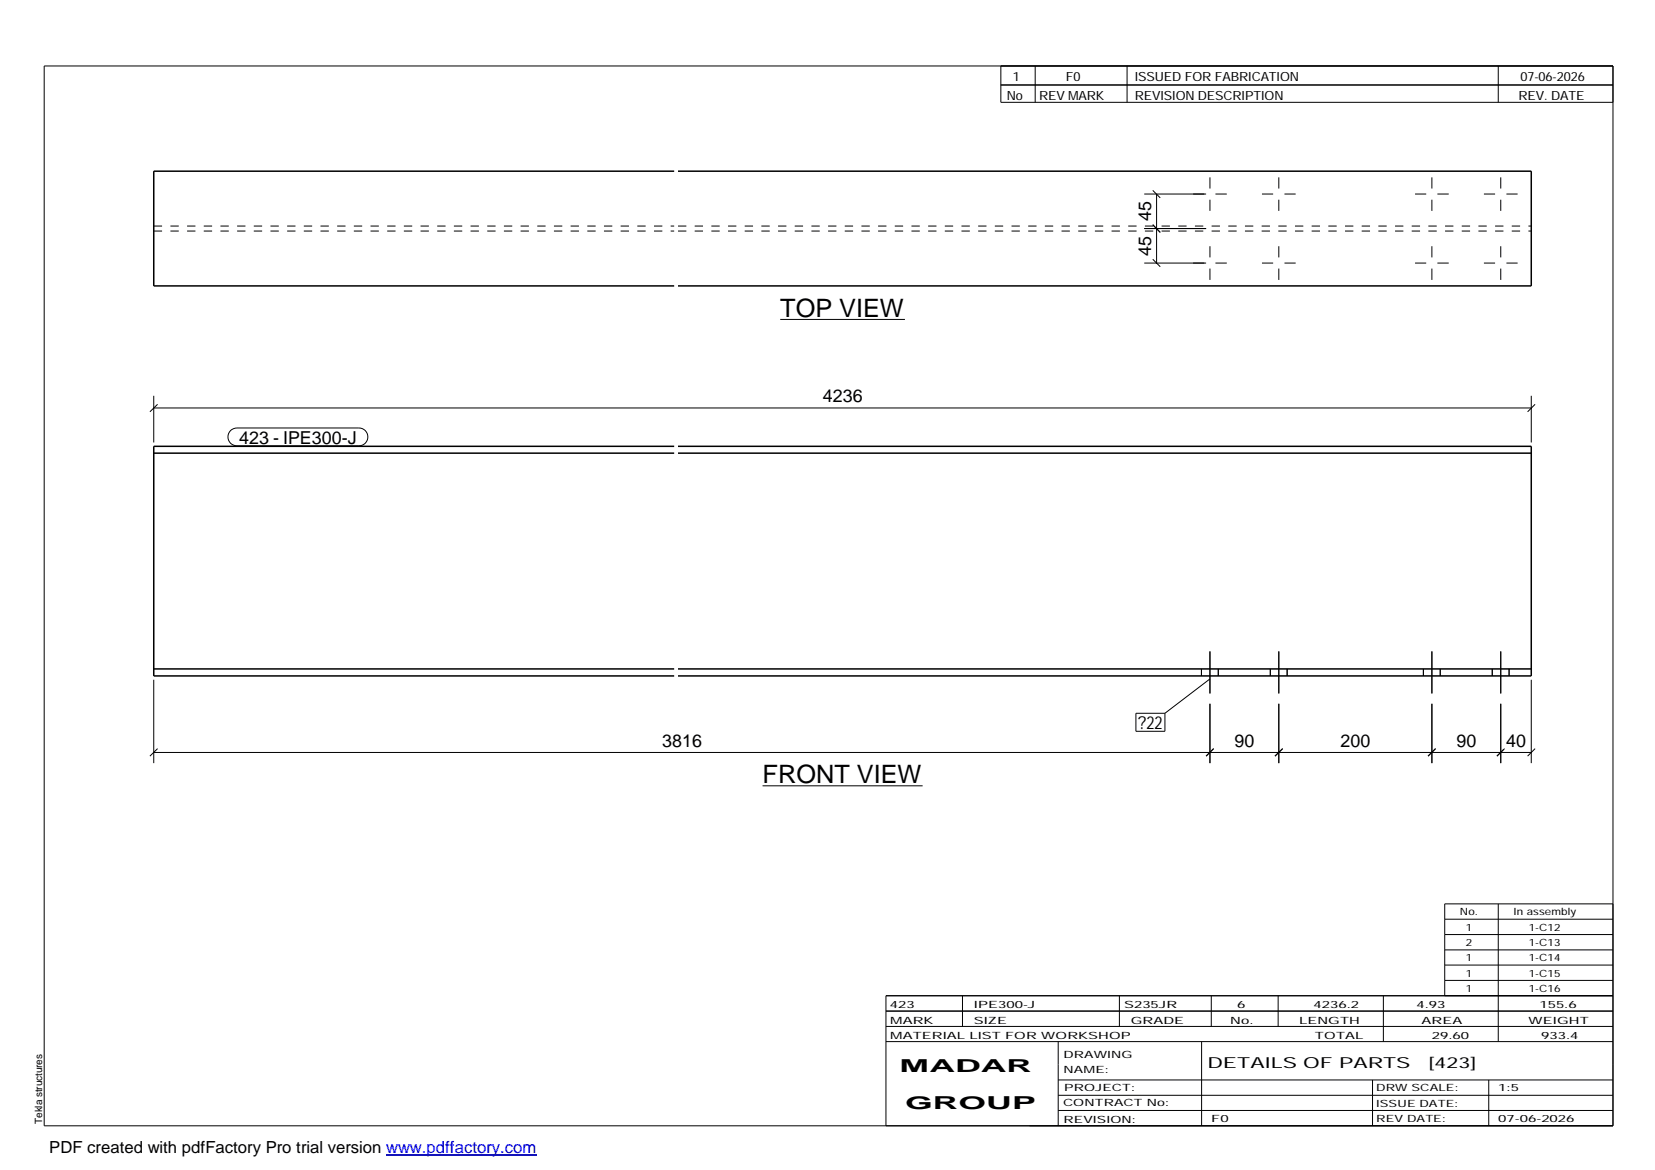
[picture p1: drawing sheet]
<svg xmlns="http://www.w3.org/2000/svg" width="420mm" height="297mm" viewBox="0 0 420 297" stroke-linecap="round" stroke-linejoin="round" font-family="sans-serif">
<g fill="none" stroke="#000" stroke-width=".25">
<path d="M11.2 16.7h398.3v269.1h-398.3zM254.1 16.7v9.3h155.4M262.8 16.7v9.3M286.1 16.7v9.3M380.4 16.7v9.3M254.1 21.6h155.4M290.5 49.3h15.7M290.5 58h15.7M292.7 57.1l1.9 1.9M292.7 48.3l1.9 1.9M293.6 49.3v17.5M307.2 45v2.9"/>
<path d="M307.2 50.7v2.8M308.6 49.3h2.8M320.4 49.3h2.8M324.7 45v2.9M324.7 50.7v2.8M326.1 49.3h2.8M359.2 49.3h2.9M363.5 45v2.9M363.5 50.7v2.8M364.9 49.3h2.9M376.7 49.3h2.9M381 45v2.9"/>
<path d="M381 50.7v2.8M382.4 49.3h2.9M290.5 66.8h15.7M292.7 65.8l1.9 1.9M307.2 62.5v2.8M307.2 68.2v2.9M308.6 66.8h2.8M320.4 66.8h2.8M324.7 62.5v2.8M324.7 68.2v2.9M326.1 66.8h2.8M359.2 66.8h2.9"/>
<path d="M363.5 62.5v2.8M363.5 68.2v2.9M364.9 66.8h2.9M376.7 66.8h2.9M381 62.5v2.8M381 68.2v2.9M382.4 66.8h2.9M198.1 81.1h31.6M39 103.6h349.7M39 100.5v11.8M40 102.6l-1.9 1.9M58.5 109.3l.8-.5 .9-.1h30.9a2.26 2.26 0 0 1 2.3 2.2 2.26 2.26 0 0 1-2.3 2.3h-30.9a2.27 2.27 0 0 1-2.2-1.4 2.27 2.27 0 0 1 .5-2.5z"/>
<path d="M388.7 100.5v11.8M389.7 102.6l-1.9 1.9M39 172.6v21.1M305 169.8v1.8M307.2 165.4v10.7M307.2 178.7v15M307.2 172.4l-11.5 8.7M309.3 169.8v1.8M322.5 169.8v1.8M324.7 165.4v10.7M324.7 178.7v15M326.8 169.8v1.8"/>
<path d="M361.4 169.8v1.8M363.5 165.4v10.7M363.5 178.7v15M365.6 169.8v1.8M378.8 169.8v1.8M381 165.4v10.7M381 178.7v15M383.1 169.8v1.8M388.7 172.6v21.1M39 191h349.7M40 190.1l-1.9 1.9M193.6 199.5h40.6"/>
<path d="M288.4 181.1h7.3v4.6h-7.3zM308.1 190.1l-1.9 1.9M325.6 190.1l-1.9 1.9M364.4 190.1l-1.9 1.9M382 190.1l-2 1.9 1.7-1.7M389.7 190.1l-1.9 1.9M366.8 233.4h42.7M366.8 237.3h42.7M380.4 229.5v34.9M409.5 229.5h-42.7v23.3M224.9 256.7h184.6M244.3 252.8v7.8"/>
<path d="M284.2 252.8v7.8M307.5 252.8v7.8M324.5 252.8v7.8M351.2 252.8v11.6M366.8 241.2h42.7M366.8 245h42.7M366.8 248.9h42.7M409.5 252.8h-184.6v33M224.9 264.4h184.6M224.9 260.6h184.6M268.6 264.4v21.4M268.6 274.2h140.9"/>
<path d="M268.6 278.1h140.9M305.1 264.4v21.4M348.4 274.2v11.6M378 274.2v11.6M268.6 281.9h140.9"/>
</g>
<path d="M171.2 43.5h-132.2v29.1h132.2M172.1 43.5h216.6v29.1h-216.6M39 115h132.2M171.2 113.3h-132.2v58.3h132.2M172.1 113.3h216.6v58.3h-216.6M172.1 115h216.6M39 169.8h132.2M172.1 169.8h216.6" fill="none" stroke="#000" stroke-width=".38"/>
<path d="M39 58.7h132.2M39 57.4h132.2M172.1 58.7h216.6M172.1 57.4h216.6" fill="none" stroke="#000" stroke-width=".25" stroke-dasharray="2.1 2.1" stroke-linecap="butt"/>
<path d="M98 293.3h38.2" fill="none" stroke="#00f" stroke-width=".3"/>
<g font-size="6.4">
<text x="198.1" y="80.4">TOP VIEW</text>
<text x="193.6" y="198.8">FRONT VIEW</text>
</g>
<g font-size="4.5">
<text x="292.2" y="56.2" transform="rotate(-90 292.2 56.2)">45</text>
<text x="292.2" y="64.9" transform="rotate(-90 292.2 64.9)">45</text>
<text x="208.9" y="102.2">4236</text>
<text x="60.7" y="112.6">423 - IPE300-J</text>
<text x="289" y="185.1">?22</text>
<text x="168.1" y="189.6">3816</text>
<text x="313.4" y="189.6">90</text>
<text x="340.3" y="189.6">200</text>
<text x="369.7" y="189.6">90</text>
<text x="382.4" y="189.6">40</text>
<text x="228.4" y="272.3">MADAR</text>
<text x="229.8" y="281.6">GROUP</text>
</g>
<text font-size="4.2" x="12.5" y="292.7">PDF created with pdfFactory Pro trial version www.pdffactory.com</text>
<g font-size="3.9">
<text x="306.5" y="271.3">DETAILS OF PARTS</text>
<text x="362.7" y="271.3">[423]</text>
</g>
<g font-size="3.2">
<text x="257.1" y="20.5">1</text>
<text x="270.6" y="20.5">F0</text>
<text x="288.1" y="20.5">ISSUED FOR FABRICATION</text>
<text x="386" y="20.5">07-06-2026</text>
<text x="255.6" y="25.5">No</text>
<text x="263.8" y="25.5">REV MARK</text>
<text x="288.1" y="25.5">REVISION DESCRIPTION</text>
<text x="385.5" y="25.5">REV. DATE</text>
</g>
<g font-size="2.5">
<text x="370.6" y="232.4">No.</text>
<text x="384.3" y="232.4">In assembly</text>
<text x="372.1" y="236.3">1</text>
<text x="388.1" y="236.3">1-C12</text>
<text x="372.1" y="240.2">2</text>
<text x="372.1" y="244.1">1</text>
<text x="388.1" y="240.2">1-C13</text>
<text x="388.1" y="244.1">1-C14</text>
<text x="372.1" y="247.9">1</text>
<text x="372.1" y="251.8">1</text>
<text x="388.1" y="247.9">1-C15</text>
<text x="388.1" y="251.8">1-C16</text>
<text x="225.9" y="255.9">423</text>
<text x="247.3" y="255.9">IPE300-J</text>
<text x="285.4" y="255.9">S235JR</text>
<text x="314.1" y="255.9">6</text>
<text x="333.5" y="255.9">4236.2</text>
<text x="359.6" y="255.9">4.93</text>
<text x="390.8" y="255.9">155.6</text>
<text x="226" y="263.7">MATERIAL LIST FOR WORKSHOP</text>
<text x="226" y="259.9">MARK</text>
<text x="247.2" y="259.9">SIZE</text>
<text x="287.1" y="259.9">GRADE</text>
<text x="312.3" y="259.9">No.</text>
<text x="329.8" y="259.9">LENGTH</text>
<text x="333.8" y="263.7">TOTAL</text>
<text x="360.9" y="259.9">AREA</text>
<text x="363.5" y="263.7">29.60</text>
<text x="388.1" y="259.9">WEIGHT</text>
<text x="391.3" y="263.7">933.4</text>
<text x="270" y="268.5">DRAWING</text>
<text x="270" y="272.5">NAME:</text>
<text x="269.9" y="280.9">CONTRACT No:</text>
<text x="270.2" y="277">PROJECT:</text>
<text x="349.4" y="277.1">DRW SCALE:</text>
<text x="349.4" y="281">ISSUE DATE:</text>
<text x="380.4" y="277.1">1:5</text>
<text x="10.7" y="285.4" transform="rotate(-90 10.7 285.4)">Tekla structures</text>
<text x="270" y="285">REVISION:</text>
<text x="307.5" y="284.8">F0</text>
<text x="349.4" y="284.8">REV DATE:</text>
<text x="380.4" y="284.8">07-06-2026</text>
</g>
</svg>
